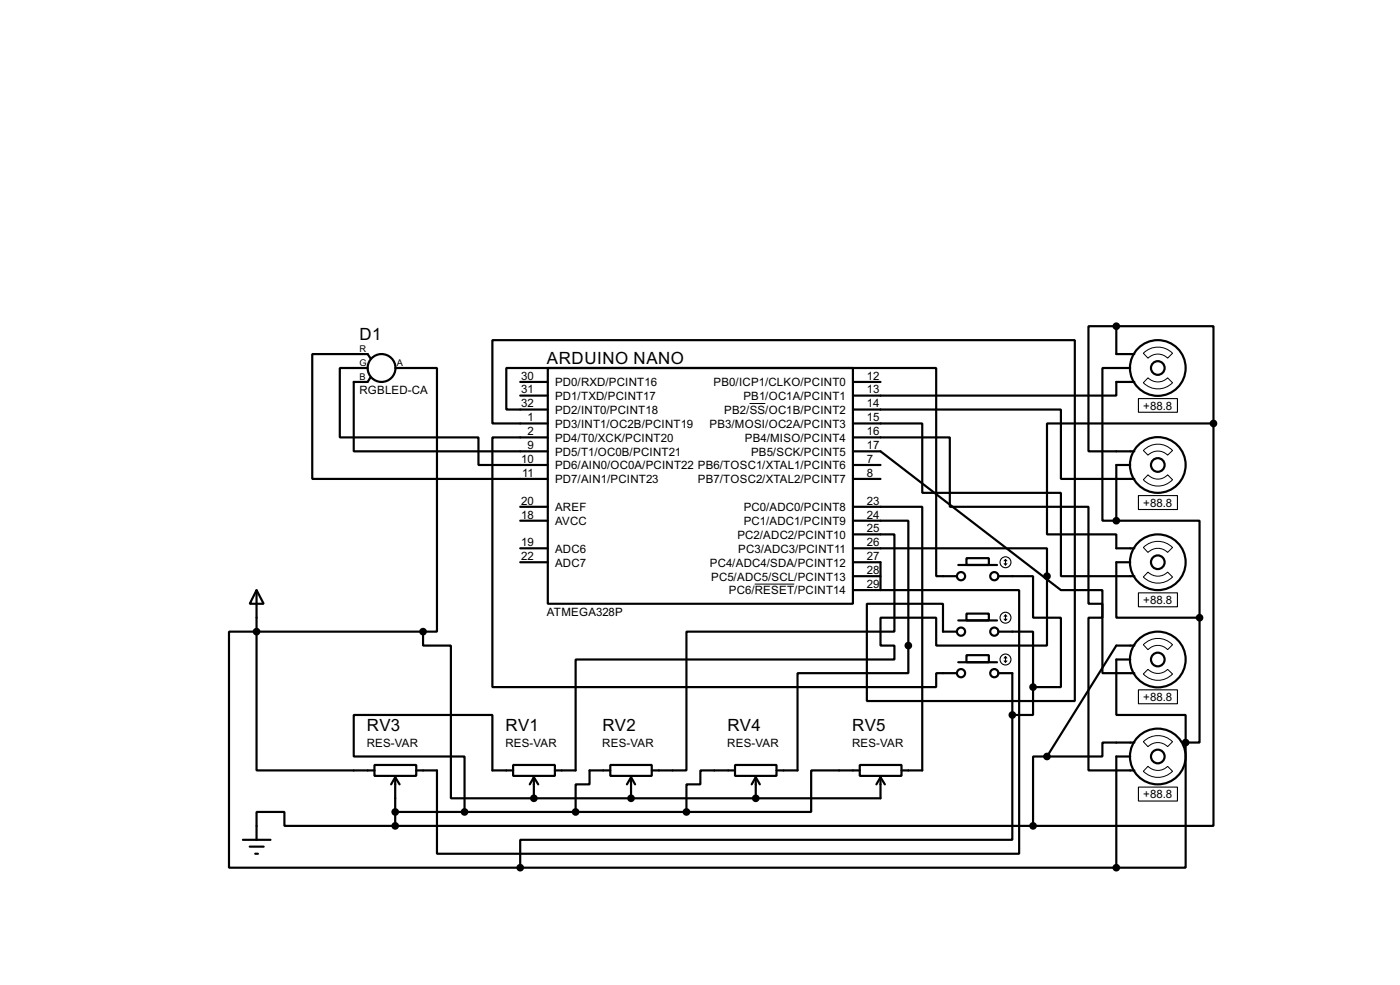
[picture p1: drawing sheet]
<svg xmlns="http://www.w3.org/2000/svg" width="256mm" height="180mm" viewBox="0 0 256 180" stroke-linecap="round" stroke-linejoin="round" font-family="sans-serif">
<g fill="none" stroke="#000" stroke-width=".4">
<path d="M204.5 59.7h17.8v17.8M204.5 59.7h-5.1v22.9h8.4M204.5 59.7v5.1h3.3M67.4 67.4h-5.1v12.7h25.4v5h12.7M67.9 65.6l-.5-.8h-10.2v22.9h43.2M67.9 69.1l-.5 .8h-2.6v12.7h35.6M72.4 67.4h7.7v48.2h-2.6M95.3 69.9h5.1M95.3 72.4h5.1M100.4 67.4h55.9v43.1h-55.9zM100.4 75h-7.6v-7.6h78.7v38.1h3.8M100.4 77.5h-10.2v-15.2h106.7v66h-38.1v-17.8h14v5.1h2.5"/>
<path d="M156.3 75h38.1v12.7h13.4M156.3 77.5h12.7v12.7h25.4v15.3h13.4M156.3 69.9h5M207.1 67.4h-5.1v27.9h2.5M207.8 69.9h-3.3v2.5h-48.2M222.3 77.5h-30.5v20.3h12.7v2.6h3.3M222.3 77.5v73.7h-33M95.3 95.3h5.1M95.3 92.8h5.1M100.4 80.1h-10.2v45.7h81.3v-2.6h3.8M156.3 92.8h12.7v48.2h-3.8M156.3 97.8h7.6v17.8h-38.1v25.4h-6.4"/>
<path d="M156.3 95.3h10.1v27.9h-20.3v17.8h-3.8M156.3 80.1h17.7v12.7h25.4v17.7h2.6v12.7h5.8M156.3 82.6h5l33.1 25.4h7.6v5.1h-2.6v27.9h8.4M156.3 85.1h5M156.3 87.7h5M204.5 95.3h15.3v17.8M207.1 85.1h-2.6v10.2M47 108l1.3 2.5h-2.5zM47 115.6v25.4h21.6M47 115.6h-5v43.2h53.3M47 108v7.6M47 115.6h30.5"/>
<path d="M77.5 115.6v2.6h5.1v27.9h15.2M95.3 102.9h5.1M95.3 100.4h5.1M156.3 102.9h5v5.1h25.4v48.3h-106.6v-15.3h-3.8M156.3 100.4h35.5v17.8h-20.3v-5.1h-10.2v5.1h2.6v2.5h-58.4v20.3h-3.8M156.3 108h5M156.3 105.5h5M175.6 113.6h7.1M175.6 103.4h7.1M177.1 112.3h4.1v1.3h-4.1zM177.1 102.2h4.1v1.2h-4.1zM177.1 119.9h4.1v1.3h-4.1z"/>
<path d="M182.9 115.6h6.4v10.2M182.9 105.5h6.4v7.6h5.1v12.7h-5.1M207.1 102.9h-2.6v10.2h15.3M207.8 118.2h-3.3l-12.7 20.3M219.8 113.1v22.8h-2.6M175.6 121.2h7.1M182.9 123.2h2.6v7.7M185.5 130.9v22.8h-90.2v5.1M189.3 125.8v5.1h-3.8M191.8 138.5h-2.5v12.7M207.1 120.7h-2.6v10.2h12.7v5M207.1 138.5h-2.6v20.3"/>
<path d="M207.8 135.9h-5.8v2.6h-10.2M217.2 135.9v22.9h-12.7M44.5 153.7h5.1M45.8 155h2.5M46.8 156.3h.5M68.6 140h7.7v2h-7.7zM72.4 151.2h-20.3v-2.6h-5.1v5.1M72.4 142.3v8.9M72.4 148.6h53.4M72.4 151.2h116.9M72.4 142.3l-.7 1.3M72.4 142.3l.8 1.3"/>
<path d="M94 140h7.7v2h-7.7zM94 141h-3.8v-10.1h-25.4v7.6h20.3v10.1M95.3 158.8h109.2M97.8 142.3l-.7 1.3M97.8 142.3l.8 1.3M97.8 142.3v3.8M111.8 140h7.6v2h-7.6zM111.8 141h-3.8v2.6h-2.5v5M115.6 142.3l-.7 1.3M115.6 142.3l.8 1.3M115.6 142.3v3.8M134.7 140h7.6v2h-7.6z"/>
<path d="M134.7 141h-6.4v2.6h-2.5v5M138.5 142.3l-.8 1.3M138.5 142.3l.7 1.3M138.5 142.3v3.8M157.5 140h7.7v2h-7.7zM157.5 141h-8.9v7.6h-22.8M161.3 142.3v3.8h-63.5M161.3 142.3l-.7 1.3M161.3 142.3l.8 1.3"/>
<circle cx="69.9" cy="67.4" r="2.55"/>
<circle cx="212.1" cy="67.4" r="5.1"/>
<circle cx="212.1" cy="67.4" r="1.25"/>
<circle cx="212.1" cy="85.1" r="5.1"/>
<circle cx="212.1" cy="85.1" r="1.25"/>
<circle cx="176" cy="105.5" r=".75"/>
<circle cx="176" cy="115.6" r=".75"/>
<circle cx="182.1" cy="105.5" r=".75"/>
<circle cx="182.1" cy="115.6" r=".75"/>
<circle cx="212.1" cy="102.9" r="5.1"/>
<circle cx="212.1" cy="102.9" r="1.25"/>
<circle cx="176" cy="123.2" r=".75"/>
<circle cx="182.1" cy="123.2" r=".75"/>
<circle cx="212.1" cy="138.5" r="5.1"/>
<circle cx="212.1" cy="120.7" r="5.1"/>
<circle cx="212.1" cy="120.7" r="1.25"/>
<circle cx="212.1" cy="138.5" r="1.25"/>
</g>
<g fill="#000">
<circle cx="97.8" cy="146.1" r=".2"/>
<circle cx="115.6" cy="146.1" r=".2"/>
<circle cx="138.5" cy="146.1" r=".2"/>
</g>
<path d="M137.3 73.9h2.9M209.5 64.7a3.7 3.7 0 0 1 5.3 0l-.9 .9a2.53 2.53 0 0 0-3.6 0zM210.3 69.2a2.54 2.54 0 0 0 3.6 0l.9 .9a3.7 3.7 0 0 1-5.3 0zM209.5 82.5a3.7 3.7 0 0 1 5.3 0l-.9 .8a2.53 2.53 0 0 0-3.6 0zM210.3 86.9a2.46 2.46 0 0 0 3.6 0l.9 .9a3.7 3.7 0 0 1-5.3 0zM138.3 106.9h7.2M209.5 100.2a3.7 3.7 0 0 1 5.3 0l-.9 .9a2.53 2.53 0 0 0-3.6 0zM209.5 118a3.7 3.7 0 0 1 5.3 0l-.9 .9a2.45 2.45 0 0 0-3.6 0zM210.3 104.7a2.54 2.54 0 0 0 3.6 0l.9 .9a3.7 3.7 0 0 1-5.3 0zM209.5 123.4l.8-.9a2.54 2.54 0 0 0 3.6 0l.9 .9a3.7 3.7 0 0 1-5.3 0zM209.5 135.8a3.7 3.7 0 0 1 5.3 0l-.9 .9a2.53 2.53 0 0 0-3.6 0zM210.3 140.3a2.54 2.54 0 0 0 3.6 0l.9 .9a3.7 3.7 0 0 1-5.3 0z" fill="none" stroke="#000" stroke-width=".18"/>
<g fill="none" stroke="#000" stroke-width=".2">
<path d="M208.6 73h7.1v2.5h-7.1zM208.6 90.7h7.1v2.6h-7.1zM184 113.3l.2 .3M184 103.2l.2 .2M184.2 102.4v1M184.2 112.6v1M184.2 112.6l-.2 .2M184.2 112.6l.3 .2M184.2 102.4l-.2 .3M184.2 102.4l.3 .3M184.5 113.3l-.3 .3M184.5 103.2l-.3 .2"/>
<path d="M208.6 108.5h7.1v2.6h-7.1zM184 121l.2 .2M184.2 120.2v1M184.2 120.2l-.2 .3M184.2 120.2l.3 .3M184.5 121l-.3 .2M208.6 126.3h7.1v2.5h-7.1zM208.6 144.1h7.1v2.5h-7.1z"/>
<circle cx="184.2" cy="113.1" r="1"/>
<circle cx="184.2" cy="102.9" r="1"/>
<circle cx="184.2" cy="120.7" r="1"/>
</g>
<g fill="#000" stroke="#000" stroke-width=".4">
<circle cx="204.5" cy="59.7" r=".5"/>
<circle cx="222.3" cy="77.5" r=".5"/>
<circle cx="204.5" cy="95.3" r=".5"/>
<circle cx="47" cy="115.6" r=".5"/>
<circle cx="77.5" cy="115.6" r=".5"/>
<circle cx="166.4" cy="118.2" r=".5"/>
<circle cx="191.8" cy="105.5" r=".5"/>
<circle cx="219.7" cy="113.1" r=".5"/>
<circle cx="185.4" cy="130.9" r=".5"/>
<circle cx="189.2" cy="125.8" r=".5"/>
<circle cx="191.8" cy="138.5" r=".5"/>
<circle cx="217.2" cy="135.9" r=".5"/>
<circle cx="72.4" cy="151.2" r=".5"/>
<circle cx="72.4" cy="148.6" r=".5"/>
<circle cx="85.1" cy="148.6" r=".5"/>
<circle cx="95.3" cy="158.8" r=".5"/>
<circle cx="97.8" cy="146.1" r=".5"/>
<circle cx="105.4" cy="148.6" r=".5"/>
<circle cx="115.6" cy="146.1" r=".5"/>
<circle cx="125.7" cy="148.6" r=".5"/>
<circle cx="138.4" cy="146.1" r=".5"/>
<circle cx="189.2" cy="151.2" r=".5"/>
<circle cx="204.5" cy="158.8" r=".5"/>
</g>
<g font-size="3.5">
<text x="65.9" y="62.3">D1</text>
<text x="100.2" y="66.6">ARDUINO NANO</text>
<text x="67.2" y="133.8">RV3</text>
<text x="92.6" y="133.8">RV1</text>
<text x="110.4" y="133.8">RV2</text>
<text x="133.3" y="133.8">RV4</text>
<text x="156.1" y="133.8">RV5</text>
</g>
<g font-size="2.4">
<text x="95.5" y="72">31</text>
<text x="95.5" y="69.5">30</text>
<text x="101.7" y="70.7">PD0/RXD/PCINT16</text>
<text x="130.7" y="70.7">PB0/ICP1/CLKO/PCINT0</text>
<text x="158.8" y="69.5">12</text>
<text x="158.8" y="72">13</text>
<text x="65.8" y="72.1">RGBLED-CA</text>
<text x="95.5" y="74.6">32</text>
<text x="96.7" y="77.1">1</text>
<text x="101.7" y="75.8">PD2/INT0/PCINT18</text>
<text x="101.7" y="73.2">PD1/TXD/PCINT17</text>
<text x="132.7" y="75.8">PB2/SS/OC1B/PCINT2</text>
<text x="136.2" y="73.2">PB1/OC1A/PCINT1</text>
<text x="158.8" y="77.1">15</text>
<text x="158.8" y="74.6">14</text>
<text x="209.5" y="75">+88.8</text>
<text x="96.7" y="82.2">9</text>
<text x="96.7" y="79.7">2</text>
<text x="101.7" y="83.4">PD5/T1/OC0B/PCINT21</text>
<text x="101.7" y="80.8">PD4/T0/XCK/PCINT20</text>
<text x="101.7" y="78.3">PD3/INT1/OC2B/PCINT19</text>
<text x="130" y="78.3">PB3/MOSI/OC2A/PCINT3</text>
<text x="136.4" y="80.8">PB4/MISO/PCINT4</text>
<text x="137.6" y="83.4">PB5/SCK/PCINT5</text>
<text x="158.8" y="79.7">16</text>
<text x="158.8" y="82.2">17</text>
<text x="95.5" y="84.7">10</text>
<text x="95.7" y="87.3">11</text>
<text x="101.7" y="85.9">PD6/AIN0/OC0A/PCINT22 PB6/TOSC1/XTAL1/PCINT6</text>
<text x="101.7" y="88.5">PD7/AIN1/PCINT23</text>
<text x="127.8" y="88.5">PB7/TOSC2/XTAL2/PCINT7</text>
<text x="158.8" y="87.3">8</text>
<text x="158.8" y="84.7">7</text>
<text x="95.5" y="94.9">18</text>
<text x="95.5" y="92.4">20</text>
<text x="101.7" y="93.6">AREF</text>
<text x="136.2" y="93.6">PC0/ADC0/PCINT8</text>
<text x="158.8" y="94.9">24</text>
<text x="158.8" y="92.4">23</text>
<text x="209.5" y="92.8">+88.8</text>
<text x="95.5" y="100">19</text>
<text x="101.7" y="96.1">AVCC</text>
<text x="101.7" y="101.2">ADC6</text>
<text x="135.1" y="98.6">PC2/ADC2/PCINT10</text>
<text x="135.2" y="101.2">PC3/ADC3/PCINT11</text>
<text x="136.2" y="96.1">PC1/ADC1/PCINT9</text>
<text x="158.8" y="100">26</text>
<text x="158.8" y="97.4">25</text>
<text x="95.5" y="102.5">22</text>
<text x="101.7" y="103.7">ADC7</text>
<text x="130" y="103.7">PC4/ADC4/SDA/PCINT12</text>
<text x="130.3" y="106.3">PC5/ADC5/SCL/PCINT13</text>
<text x="158.8" y="107.6">29</text>
<text x="158.8" y="105.1">28</text>
<text x="158.8" y="102.5">27</text>
<text x="100.2" y="112.7">ATMEGA328P</text>
<text x="133.5" y="108.8">PC6/RESET/PCINT14</text>
<text x="209.5" y="110.6">+88.8</text>
<text x="209.5" y="128.4">+88.8</text>
<text x="67.2" y="136.7">RES-VAR</text>
<text x="92.6" y="136.7">RES-VAR</text>
<text x="110.3" y="136.7">RES-VAR</text>
<text x="133.2" y="136.7">RES-VAR</text>
<text x="156.1" y="136.7">RES-VAR</text>
<text x="209.5" y="146.1">+88.8</text>
</g>
<g font-size="1.9">
<text x="65.8" y="64.5">R</text>
<text x="65.8" y="67">G</text>
<text x="65.8" y="69.6">B</text>
<text x="72.7" y="67">A</text>
</g>
</svg>
